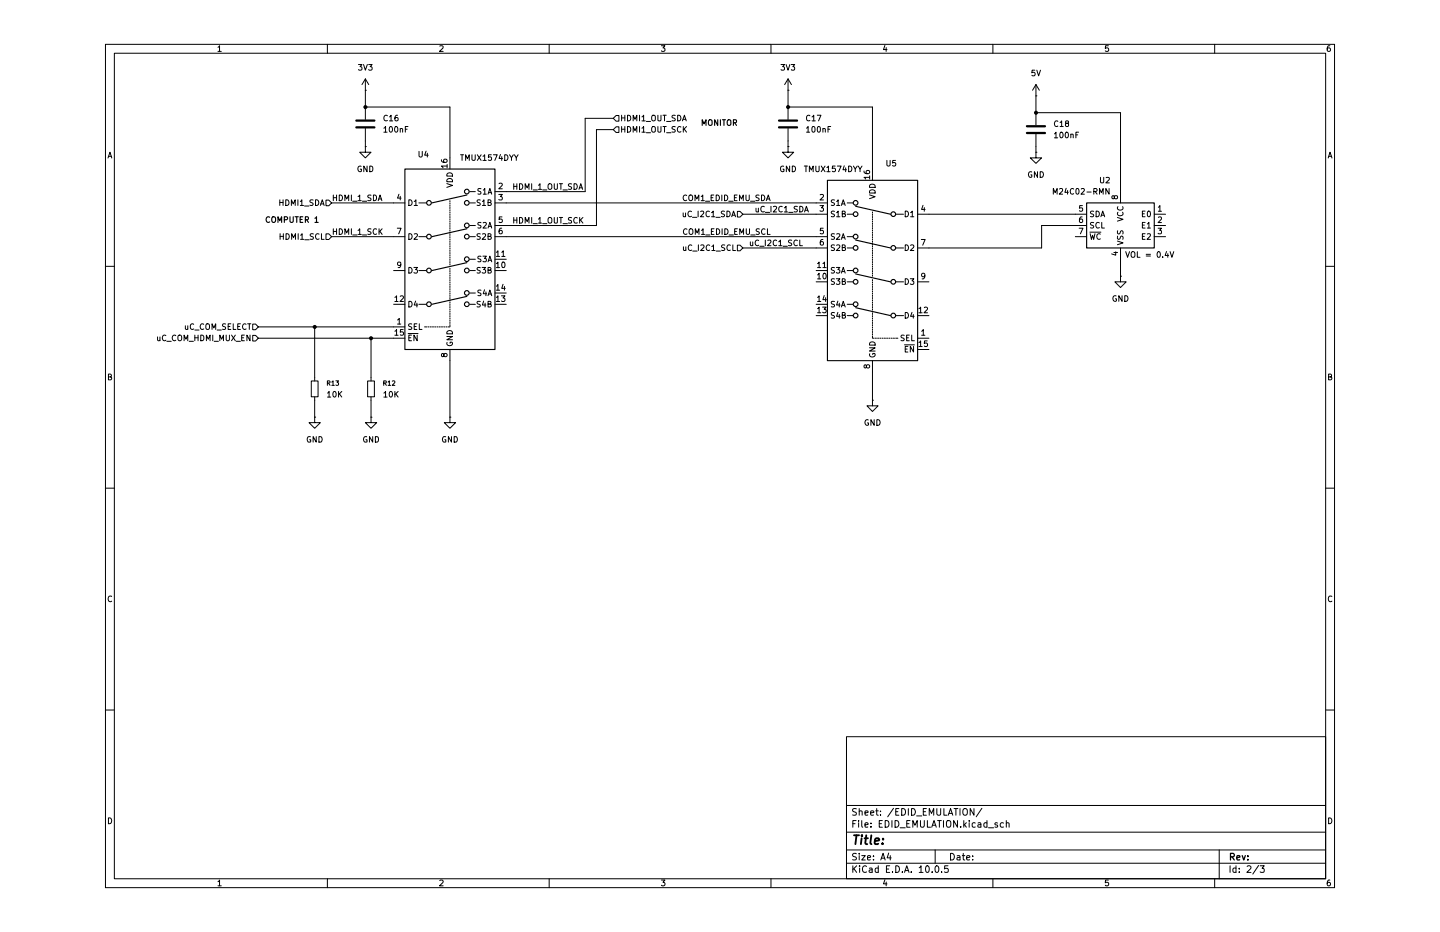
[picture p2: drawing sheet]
(kicad_sch
 (version 20260306)
 (generator "eeschema")
 (generator_version "10.0")
 (paper "A4")
 (lib_symbols
  (symbol "Analog_Switch:TMUX1574DYY" (exclude_from_sim no) (in_bom yes) (on_board yes)
   (in_pos_files yes)
   (duplicate_pin_numbers_are_jumpers no)
   (property "Reference" "U" (at -8.89 21.59 0) (show_name no) (do_not_autoplace no) (effects (font (size 1.27 1.27))))
   (property "Value" "TMUX1574DYY" (at 7.62 21.59 0) (show_name no) (do_not_autoplace no) (effects (font (size 1.27 1.27))))
   (property "Footprint" "Package_SO:Texas_DYY0016A_TSOT-23-16_2x4.2mm_P0.5mm" (at 30.48 -21.59 0) (show_name no) (do_not_autoplace no) (hide yes) (effects (font (size 1.27 1.27))))
   (property "Datasheet" "https://www.ti.com/lit/ds/symlink/tmux1574.pdf" (at 0 33.02 0) (show_name no) (do_not_autoplace no) (hide yes) (effects (font (size 1.27 1.27))))
   (property "Description" "Low Capacitance, 4-Channel, 2 to 1 Switch, Powered-off Protection with 1.8V logic, TSOT-23-16" (at 0 35.56 0) (show_name no) (do_not_autoplace no) (hide yes) (effects (font (size 1.27 1.27))))
   (symbol "TMUX1574DYY_1_1"
    (rectangle (start -10.16 20.32) (end 10.16 -20.32) (stroke (width 0.254) (type default)) (fill (type background)))
    (polyline (pts (xy -6.985 12.7) (xy -5.334 12.7)) (stroke (width 0) (type default)) (fill (type none)))
    (polyline (pts (xy -6.985 5.08) (xy -5.334 5.08)) (stroke (width 0) (type default)) (fill (type none)))
    (polyline (pts (xy -6.985 -2.54) (xy -5.334 -2.54)) (stroke (width 0) (type default)) (fill (type none)))
    (polyline (pts (xy -6.985 -10.16) (xy -5.334 -10.16)) (stroke (width 0) (type default)) (fill (type none)))
    (polyline (pts (xy -5.715 -15.24) (xy -5.207 -15.24)) (stroke (width 0) (type default)) (fill (type none)))
    (polyline (pts (xy -4.953 -15.24) (xy -4.699 -15.24)) (stroke (width 0) (type default)) (fill (type none)))
    (circle (center -4.699 12.7) (radius 0.508) (stroke (width 0.254) (type default)) (fill (type none)))
    (circle (center -4.699 5.08) (radius 0.508) (stroke (width 0.254) (type default)) (fill (type none)))
    (circle (center -4.699 -2.54) (radius 0.508) (stroke (width 0.254) (type default)) (fill (type none)))
    (circle (center -4.699 -10.16) (radius 0.508) (stroke (width 0.254) (type default)) (fill (type none)))
    (polyline (pts (xy -4.445 -15.24) (xy -4.191 -15.24)) (stroke (width 0) (type default)) (fill (type none)))
    (polyline (pts (xy -3.937 -15.24) (xy -3.683 -15.24)) (stroke (width 0) (type default)) (fill (type none)))
    (polyline (pts (xy -3.429 -15.24) (xy -3.175 -15.24)) (stroke (width 0) (type default)) (fill (type none)))
    (polyline (pts (xy -2.921 -15.24) (xy -2.667 -15.24)) (stroke (width 0) (type default)) (fill (type none)))
    (polyline (pts (xy -2.413 -15.24) (xy -2.159 -15.24)) (stroke (width 0) (type default)) (fill (type none)))
    (polyline (pts (xy -1.905 -15.24) (xy -1.651 -15.24)) (stroke (width 0) (type default)) (fill (type none)))
    (polyline (pts (xy -1.397 -15.24) (xy -1.143 -15.24)) (stroke (width 0) (type default)) (fill (type none)))
    (polyline (pts (xy -0.889 -15.24) (xy -0.635 -15.24)) (stroke (width 0) (type default)) (fill (type none)))
    (polyline (pts (xy -0.381 -15.24) (xy -0.127 -15.24)) (stroke (width 0) (type default)) (fill (type none)))
    (polyline (pts (xy 0 12.954) (xy 0 13.208)) (stroke (width 0) (type default)) (fill (type none)))
    (polyline (pts (xy 0 12.446) (xy 0 12.7)) (stroke (width 0) (type default)) (fill (type none)))
    (polyline (pts (xy 0 11.938) (xy 0 12.192)) (stroke (width 0) (type default)) (fill (type none)))
    (polyline (pts (xy 0 11.43) (xy 0 11.684)) (stroke (width 0) (type default)) (fill (type none)))
    (polyline (pts (xy 0 10.922) (xy 0 11.176)) (stroke (width 0) (type default)) (fill (type none)))
    (polyline (pts (xy 0 10.414) (xy 0 10.668)) (stroke (width 0) (type default)) (fill (type none)))
    (polyline (pts (xy 0 9.906) (xy 0 10.16)) (stroke (width 0) (type default)) (fill (type none)))
    (polyline (pts (xy 0 9.398) (xy 0 9.652)) (stroke (width 0) (type default)) (fill (type none)))
    (polyline (pts (xy 0 8.89) (xy 0 9.144)) (stroke (width 0) (type default)) (fill (type none)))
    (polyline (pts (xy 0 8.382) (xy 0 8.636)) (stroke (width 0) (type default)) (fill (type none)))
    (polyline (pts (xy 0 7.874) (xy 0 8.128)) (stroke (width 0) (type default)) (fill (type none)))
    (polyline (pts (xy 0 7.366) (xy 0 7.62)) (stroke (width 0) (type default)) (fill (type none)))
    (polyline (pts (xy 0 6.858) (xy 0 7.112)) (stroke (width 0) (type default)) (fill (type none)))
    (polyline (pts (xy 0 6.35) (xy 0 6.604)) (stroke (width 0) (type default)) (fill (type none)))
    (polyline (pts (xy 0 5.842) (xy 0 6.096)) (stroke (width 0) (type default)) (fill (type none)))
    (polyline (pts (xy 0 5.334) (xy 0 5.588)) (stroke (width 0) (type default)) (fill (type none)))
    (polyline (pts (xy 0 4.826) (xy 0 5.08)) (stroke (width 0) (type default)) (fill (type none)))
    (polyline (pts (xy 0 4.318) (xy 0 4.572)) (stroke (width 0) (type default)) (fill (type none)))
    (polyline (pts (xy 0 3.81) (xy 0 4.064)) (stroke (width 0) (type default)) (fill (type none)))
    (polyline (pts (xy 0 3.302) (xy 0 3.556)) (stroke (width 0) (type default)) (fill (type none)))
    (polyline (pts (xy 0 2.794) (xy 0 3.048)) (stroke (width 0) (type default)) (fill (type none)))
    (polyline (pts (xy 0 2.286) (xy 0 2.54)) (stroke (width 0) (type default)) (fill (type none)))
    (polyline (pts (xy 0 1.778) (xy 0 2.032)) (stroke (width 0) (type default)) (fill (type none)))
    (polyline (pts (xy 0 1.27) (xy 0 1.524)) (stroke (width 0) (type default)) (fill (type none)))
    (polyline (pts (xy 0 0.762) (xy 0 1.016)) (stroke (width 0) (type default)) (fill (type none)))
    (polyline (pts (xy 0 0.254) (xy 0 0.508)) (stroke (width 0) (type default)) (fill (type none)))
    (polyline (pts (xy 0 -0.254) (xy 0 0)) (stroke (width 0) (type default)) (fill (type none)))
    (polyline (pts (xy 0 -0.762) (xy 0 -0.508)) (stroke (width 0) (type default)) (fill (type none)))
    (polyline (pts (xy 0 -1.27) (xy 0 -1.016)) (stroke (width 0) (type default)) (fill (type none)))
    (polyline (pts (xy 0 -2.286) (xy 0 -2.032)) (stroke (width 0) (type default)) (fill (type none)))
    (polyline (pts (xy 0 -2.794) (xy 0 -2.54)) (stroke (width 0) (type default)) (fill (type none)))
    (polyline (pts (xy 0 -3.302) (xy 0 -3.048)) (stroke (width 0) (type default)) (fill (type none)))
    (polyline (pts (xy 0 -3.81) (xy 0 -3.556)) (stroke (width 0) (type default)) (fill (type none)))
    (polyline (pts (xy 0 -4.318) (xy 0 -4.064)) (stroke (width 0) (type default)) (fill (type none)))
    (polyline (pts (xy 0 -4.826) (xy 0 -4.572)) (stroke (width 0) (type default)) (fill (type none)))
    (polyline (pts (xy 0 -5.334) (xy 0 -5.08)) (stroke (width 0) (type default)) (fill (type none)))
    (polyline (pts (xy 0 -5.842) (xy 0 -5.588)) (stroke (width 0) (type default)) (fill (type none)))
    (polyline (pts (xy 0 -6.35) (xy 0 -6.096)) (stroke (width 0) (type default)) (fill (type none)))
    (polyline (pts (xy 0 -6.858) (xy 0 -6.604)) (stroke (width 0) (type default)) (fill (type none)))
    (polyline (pts (xy 0 -7.366) (xy 0 -7.112)) (stroke (width 0) (type default)) (fill (type none)))
    (polyline (pts (xy 0 -7.874) (xy 0 -7.62)) (stroke (width 0) (type default)) (fill (type none)))
    (polyline (pts (xy 0 -8.382) (xy 0 -8.128)) (stroke (width 0) (type default)) (fill (type none)))
    (polyline (pts (xy 0 -8.89) (xy 0 -8.636)) (stroke (width 0) (type default)) (fill (type none)))
    (polyline (pts (xy 0 -9.398) (xy 0 -9.144)) (stroke (width 0) (type default)) (fill (type none)))
    (polyline (pts (xy 0 -9.906) (xy 0 -9.652)) (stroke (width 0) (type default)) (fill (type none)))
    (polyline (pts (xy 0 -10.414) (xy 0 -10.16)) (stroke (width 0) (type default)) (fill (type none)))
    (polyline (pts (xy 0 -10.922) (xy 0 -10.668)) (stroke (width 0) (type default)) (fill (type none)))
    (polyline (pts (xy 0 -11.43) (xy 0 -11.176)) (stroke (width 0) (type default)) (fill (type none)))
    (polyline (pts (xy 0 -11.938) (xy 0 -11.684)) (stroke (width 0) (type default)) (fill (type none)))
    (polyline (pts (xy 0 -12.446) (xy 0 -12.192)) (stroke (width 0) (type default)) (fill (type none)))
    (polyline (pts (xy 0 -12.954) (xy 0 -12.7)) (stroke (width 0) (type default)) (fill (type none)))
    (polyline (pts (xy 0 -13.462) (xy 0 -13.208)) (stroke (width 0) (type default)) (fill (type none)))
    (polyline (pts (xy 0 -13.97) (xy 0 -13.716)) (stroke (width 0) (type default)) (fill (type none)))
    (polyline (pts (xy 0 -14.478) (xy 0 -14.224)) (stroke (width 0) (type default)) (fill (type none)))
    (polyline (pts (xy 0 -15.24) (xy 0 -14.732)) (stroke (width 0) (type default)) (fill (type none)))
    (circle (center 3.81 15.24) (radius 0.508) (stroke (width 0.254) (type default)) (fill (type none)))
    (polyline (pts (xy 3.81 14.478) (xy -4.064 12.7)) (stroke (width 0.254) (type default)) (fill (type none)))
    (circle (center 3.81 12.7) (radius 0.508) (stroke (width 0.254) (type default)) (fill (type none)))
    (circle (center 3.81 7.62) (radius 0.508) (stroke (width 0.254) (type default)) (fill (type none)))
    (polyline (pts (xy 3.81 6.858) (xy -4.064 5.08)) (stroke (width 0.254) (type default)) (fill (type none)))
    (circle (center 3.81 5.08) (radius 0.508) (stroke (width 0.254) (type default)) (fill (type none)))
    (circle (center 3.81 0) (radius 0.508) (stroke (width 0.254) (type default)) (fill (type none)))
    (polyline (pts (xy 3.81 -0.762) (xy -4.064 -2.54)) (stroke (width 0.254) (type default)) (fill (type none)))
    (circle (center 3.81 -2.54) (radius 0.508) (stroke (width 0.254) (type default)) (fill (type none)))
    (circle (center 3.81 -7.62) (radius 0.508) (stroke (width 0.254) (type default)) (fill (type none)))
    (polyline (pts (xy 3.81 -8.382) (xy -4.064 -10.16)) (stroke (width 0.254) (type default)) (fill (type none)))
    (circle (center 3.81 -10.16) (radius 0.508) (stroke (width 0.254) (type default)) (fill (type none)))
    (polyline (pts (xy 5.715 15.24) (xy 4.445 15.24)) (stroke (width 0) (type default)) (fill (type none)))
    (polyline (pts (xy 5.715 12.7) (xy 4.445 12.7)) (stroke (width 0) (type default)) (fill (type none)))
    (polyline (pts (xy 5.715 7.62) (xy 4.445 7.62)) (stroke (width 0) (type default)) (fill (type none)))
    (polyline (pts (xy 5.715 5.08) (xy 4.445 5.08)) (stroke (width 0) (type default)) (fill (type none)))
    (polyline (pts (xy 5.715 0) (xy 4.445 0)) (stroke (width 0) (type default)) (fill (type none)))
    (polyline (pts (xy 5.715 -2.54) (xy 4.445 -2.54)) (stroke (width 0) (type default)) (fill (type none)))
    (polyline (pts (xy 5.715 -7.62) (xy 4.445 -7.62)) (stroke (width 0) (type default)) (fill (type none)))
    (polyline (pts (xy 5.715 -10.16) (xy 4.445 -10.16)) (stroke (width 0) (type default)) (fill (type none)))
    (pin input line (at -12.7 -15.24 0) (length 2.54) (name "SEL" (effects (font (size 1.27 1.27)))) (number "1" (effects (font (size 1.27 1.27)))))
    (pin passive line (at 12.7 15.24 180) (length 2.54) (name "S1A" (effects (font (size 1.27 1.27)))) (number "2" (effects (font (size 1.27 1.27)))))
    (pin passive line (at 12.7 12.7 180) (length 2.54) (name "S1B" (effects (font (size 1.27 1.27)))) (number "3" (effects (font (size 1.27 1.27)))))
    (pin passive line (at -12.7 12.7 0) (length 2.54) (name "D1" (effects (font (size 1.27 1.27)))) (number "4" (effects (font (size 1.27 1.27)))))
    (pin passive line (at 12.7 7.62 180) (length 2.54) (name "S2A" (effects (font (size 1.27 1.27)))) (number "5" (effects (font (size 1.27 1.27)))))
    (pin passive line (at 12.7 5.08 180) (length 2.54) (name "S2B" (effects (font (size 1.27 1.27)))) (number "6" (effects (font (size 1.27 1.27)))))
    (pin passive line (at -12.7 5.08 0) (length 2.54) (name "D2" (effects (font (size 1.27 1.27)))) (number "7" (effects (font (size 1.27 1.27)))))
    (pin power_in line (at 0 -22.86 90) (length 2.54) (name "GND" (effects (font (size 1.27 1.27)))) (number "8" (effects (font (size 1.27 1.27)))))
    (pin passive line (at -12.7 -2.54 0) (length 2.54) (name "D3" (effects (font (size 1.27 1.27)))) (number "9" (effects (font (size 1.27 1.27)))))
    (pin passive line (at 12.7 -2.54 180) (length 2.54) (name "S3B" (effects (font (size 1.27 1.27)))) (number "10" (effects (font (size 1.27 1.27)))))
    (pin passive line (at 12.7 0 180) (length 2.54) (name "S3A" (effects (font (size 1.27 1.27)))) (number "11" (effects (font (size 1.27 1.27)))))
    (pin passive line (at -12.7 -10.16 0) (length 2.54) (name "D4" (effects (font (size 1.27 1.27)))) (number "12" (effects (font (size 1.27 1.27)))))
    (pin passive line (at 12.7 -10.16 180) (length 2.54) (name "S4B" (effects (font (size 1.27 1.27)))) (number "13" (effects (font (size 1.27 1.27)))))
    (pin passive line (at 12.7 -7.62 180) (length 2.54) (name "S4A" (effects (font (size 1.27 1.27)))) (number "14" (effects (font (size 1.27 1.27)))))
    (pin input line (at -12.7 -17.78 0) (length 2.54) (name "~{EN}" (effects (font (size 1.27 1.27)))) (number "15" (effects (font (size 1.27 1.27)))))
    (pin power_in line (at 0 22.86 270) (length 2.54) (name "VDD" (effects (font (size 1.27 1.27)))) (number "16" (effects (font (size 1.27 1.27))))))
   (embedded_fonts no))
  (symbol "Device:C"
   (pin_numbers (hide yes))
   (pin_names
    (offset 0.254)) (exclude_from_sim no) (in_bom yes) (on_board yes)
   (in_pos_files yes)
   (duplicate_pin_numbers_are_jumpers no)
   (property "Reference" "C" (at 0.635 2.54 0) (show_name no) (do_not_autoplace no) (effects (font (size 1.27 1.27)) (justify left)))
   (property "Value" "C" (at 0.635 -2.54 0) (show_name no) (do_not_autoplace no) (effects (font (size 1.27 1.27)) (justify left)))
   (property "Footprint" "" (at 0.9652 -3.81 0) (show_name no) (do_not_autoplace no) (hide yes) (effects (font (size 1.27 1.27))))
   (property "Datasheet" "" (at 0 0 0) (show_name no) (do_not_autoplace no) (hide yes) (effects (font (size 1.27 1.27))))
   (property "Description" "Unpolarized capacitor" (at 0 0 0) (show_name no) (do_not_autoplace no) (hide yes) (effects (font (size 1.27 1.27))))
   (symbol "C_0_1"
    (polyline (pts (xy -2.032 0.762) (xy 2.032 0.762)) (stroke (width 0.508) (type default)) (fill (type none)))
    (polyline (pts (xy -2.032 -0.762) (xy 2.032 -0.762)) (stroke (width 0.508) (type default)) (fill (type none))))
   (symbol "C_1_1"
    (pin passive line (at 0 3.81 270) (length 2.794) (name "" (effects (font (size 1.27 1.27)))) (number "1" (effects (font (size 1.27 1.27)))))
    (pin passive line (at 0 -3.81 90) (length 2.794) (name "" (effects (font (size 1.27 1.27)))) (number "2" (effects (font (size 1.27 1.27))))))
   (embedded_fonts no))
  (symbol "Device:R_Small"
   (pin_numbers (hide yes))
   (pin_names
    (offset 0.254) (hide yes)) (exclude_from_sim no) (in_bom yes) (on_board yes)
   (in_pos_files yes)
   (duplicate_pin_numbers_are_jumpers no)
   (property "Reference" "R" (at 0 0 90) (show_name no) (do_not_autoplace no) (effects (font (size 1.016 1.016))))
   (property "Value" "R_Small" (at 1.778 0 90) (show_name no) (do_not_autoplace no) (effects (font (size 1.27 1.27))))
   (property "Footprint" "" (at 0 0 0) (show_name no) (do_not_autoplace no) (hide yes) (effects (font (size 1.27 1.27))))
   (property "Datasheet" "" (at 0 0 0) (show_name no) (do_not_autoplace no) (hide yes) (effects (font (size 1.27 1.27))))
   (property "Description" "Resistor, small symbol" (at 0 0 0) (show_name no) (do_not_autoplace no) (hide yes) (effects (font (size 1.27 1.27))))
   (symbol "R_Small_0_1"
    (rectangle (start -0.762 1.778) (end 0.762 -1.778) (stroke (width 0.2032) (type default)) (fill (type none))))
   (symbol "R_Small_1_1"
    (pin passive line (at 0 2.54 270) (length 0.762) (name "" (effects (font (size 1.27 1.27)))) (number "1" (effects (font (size 1.27 1.27)))))
    (pin passive line (at 0 -2.54 90) (length 0.762) (name "" (effects (font (size 1.27 1.27)))) (number "2" (effects (font (size 1.27 1.27))))))
   (embedded_fonts no))
  (symbol "Memory_EEPROM:M24C02-RMN" (exclude_from_sim no) (in_bom yes) (on_board yes)
   (in_pos_files yes)
   (duplicate_pin_numbers_are_jumpers no)
   (property "Reference" "U" (at -6.35 6.35 0) (show_name no) (do_not_autoplace no) (effects (font (size 1.27 1.27))))
   (property "Value" "M24C02-RMN" (at 7.62 6.35 0) (show_name no) (do_not_autoplace no) (effects (font (size 1.27 1.27))))
   (property "Footprint" "Package_SO:SOIC-8_3.9x4.9mm_P1.27mm" (at 0 8.89 0) (show_name no) (do_not_autoplace no) (hide yes) (effects (font (size 1.27 1.27))))
   (property "Datasheet" "http://www.st.com/content/ccc/resource/technical/document/datasheet/b0/d8/50/40/5a/85/49/6f/DM00071904.pdf/files/DM00071904.pdf/jcr:content/translations/en.DM00071904.pdf" (at 1.27 -12.7 0) (show_name no) (do_not_autoplace no) (hide yes) (effects (font (size 1.27 1.27))))
   (property "Description" "2Kb (256x8) I2C Serial EEPROM, 1.8-5.5V, SOIC-8" (at 0 0 0) (show_name no) (do_not_autoplace no) (hide yes) (effects (font (size 1.27 1.27))))
   (symbol "M24C02-RMN_0_1"
    (rectangle (start -7.62 5.08) (end 7.62 -5.08) (stroke (width 0.254) (type default)) (fill (type background))))
   (symbol "M24C02-RMN_1_1"
    (pin input line (at -10.16 2.54 0) (length 2.54) (name "E0" (effects (font (size 1.27 1.27)))) (number "1" (effects (font (size 1.27 1.27)))))
    (pin input line (at -10.16 0 0) (length 2.54) (name "E1" (effects (font (size 1.27 1.27)))) (number "2" (effects (font (size 1.27 1.27)))))
    (pin input line (at -10.16 -2.54 0) (length 2.54) (name "E2" (effects (font (size 1.27 1.27)))) (number "3" (effects (font (size 1.27 1.27)))))
    (pin power_in line (at 0 -7.62 90) (length 2.54) (name "VSS" (effects (font (size 1.27 1.27)))) (number "4" (effects (font (size 1.27 1.27)))))
    (pin bidirectional line (at 10.16 2.54 180) (length 2.54) (name "SDA" (effects (font (size 1.27 1.27)))) (number "5" (effects (font (size 1.27 1.27)))))
    (pin input line (at 10.16 0 180) (length 2.54) (name "SCL" (effects (font (size 1.27 1.27)))) (number "6" (effects (font (size 1.27 1.27)))))
    (pin input line (at 10.16 -2.54 180) (length 2.54) (name "~{WC}" (effects (font (size 1.27 1.27)))) (number "7" (effects (font (size 1.27 1.27)))))
    (pin power_in line (at 0 7.62 270) (length 2.54) (name "VCC" (effects (font (size 1.27 1.27)))) (number "8" (effects (font (size 1.27 1.27))))))
   (embedded_fonts no))
  (symbol "power:+3V3"
   (power global)
   (pin_numbers (hide yes))
   (pin_names
    (offset 0) (hide yes)) (exclude_from_sim no) (in_bom yes) (on_board yes)
   (in_pos_files yes)
   (duplicate_pin_numbers_are_jumpers no)
   (property "Reference" "#PWR" (at 0 -3.81 0) (show_name no) (do_not_autoplace no) (hide yes) (effects (font (size 1.27 1.27))))
   (property "Value" "+3V3" (at 0 3.556 0) (show_name no) (do_not_autoplace no) (effects (font (size 1.27 1.27))))
   (property "Footprint" "" (at 0 0 0) (show_name no) (do_not_autoplace no) (hide yes) (effects (font (size 1.27 1.27))))
   (property "Datasheet" "" (at 0 0 0) (show_name no) (do_not_autoplace no) (hide yes) (effects (font (size 1.27 1.27))))
   (property "Description" "Power symbol creates a global label with name \"+3V3\"" (at 0 0 0) (show_name no) (do_not_autoplace no) (hide yes) (effects (font (size 1.27 1.27))))
   (symbol "+3V3_0_1"
    (polyline (pts (xy -0.762 1.27) (xy 0 2.54)) (stroke (width 0) (type default)) (fill (type none)))
    (polyline (pts (xy 0 2.54) (xy 0.762 1.27)) (stroke (width 0) (type default)) (fill (type none)))
    (polyline (pts (xy 0 0) (xy 0 2.54)) (stroke (width 0) (type default)) (fill (type none))))
   (symbol "+3V3_1_1"
    (pin power_in line (at 0 0 90) (length 0) (name "" (effects (font (size 1.27 1.27)))) (number "1" (effects (font (size 1.27 1.27))))))
   (embedded_fonts no))
  (symbol "power:GND"
   (power global)
   (pin_numbers (hide yes))
   (pin_names
    (offset 0) (hide yes)) (exclude_from_sim no) (in_bom yes) (on_board yes)
   (in_pos_files yes)
   (duplicate_pin_numbers_are_jumpers no)
   (property "Reference" "#PWR" (at 0 -6.35 0) (show_name no) (do_not_autoplace no) (hide yes) (effects (font (size 1.27 1.27))))
   (property "Value" "GND" (at 0 -3.81 0) (show_name no) (do_not_autoplace no) (effects (font (size 1.27 1.27))))
   (property "Footprint" "" (at 0 0 0) (show_name no) (do_not_autoplace no) (hide yes) (effects (font (size 1.27 1.27))))
   (property "Datasheet" "" (at 0 0 0) (show_name no) (do_not_autoplace no) (hide yes) (effects (font (size 1.27 1.27))))
   (property "Description" "Power symbol creates a global label with name \"GND\" , ground" (at 0 0 0) (show_name no) (do_not_autoplace no) (hide yes) (effects (font (size 1.27 1.27))))
   (symbol "GND_0_1"
    (polyline (pts (xy 0 0) (xy 0 -1.27) (xy 1.27 -1.27) (xy 0 -2.54) (xy -1.27 -1.27) (xy 0 -1.27)) (stroke (width 0) (type default)) (fill (type none))))
   (symbol "GND_1_1"
    (pin power_in line (at 0 0 270) (length 0) (name "" (effects (font (size 1.27 1.27)))) (number "1" (effects (font (size 1.27 1.27))))))
   (embedded_fonts no)))
 (text "COMPUTER 1\n"
  (exclude_from_sim no)
  (at 52.07 49.784 0)
  (effects (font (size 1.27 1.27) (thickness 0.254)
    (bold yes))))
 (text "VOL = 0.4V"
  (exclude_from_sim no)
  (at 245.364 57.658 0)
  (effects (font (size 1.27 1.27))))
 (text "MONITOR\n"
  (exclude_from_sim no)
  (at 148.336 27.94 0)
  (effects (font (size 1.27 1.27) (thickness 0.254)
    (bold yes))))
 (junction
  (at 68.58 24.13)
  (diameter 0)
  (color 0 0 0 0))
 (junction
  (at 57.15 73.66)
  (diameter 0)
  (color 0 0 0 0))
 (junction
  (at 69.85 76.2)
  (diameter 0)
  (color 0 0 0 0))
 (junction
  (at 219.71 25.4)
  (diameter 0)
  (color 0 0 0 0))
 (junction
  (at 163.83 24.13)
  (diameter 0)
  (color 0 0 0 0))
 (wire
  (pts (xy 68.58 31.75) (xy 68.58 33.02))
  (stroke (width 0) (type default)))
 (wire
  (pts (xy 69.85 90.17) (xy 69.85 93.98))
  (stroke (width 0) (type default)))
 (wire
  (pts (xy 100.33 45.72) (xy 170.18 45.72))
  (stroke (width 0) (type default)))
 (wire
  (pts (xy 118.11 26.67) (xy 124.46 26.67))
  (stroke (width 0) (type default)))
 (wire
  (pts (xy 153.67 48.26) (xy 170.18 48.26))
  (stroke (width 0) (type default)))
 (wire
  (pts (xy 153.67 55.88) (xy 170.18 55.88))
  (stroke (width 0) (type default)))
 (wire
  (pts (xy 69.85 76.2) (xy 74.93 76.2))
  (stroke (width 0) (type default)))
 (wire
  (pts (xy 182.88 83.82) (xy 182.88 90.17))
  (stroke (width 0) (type default)))
 (wire
  (pts (xy 163.83 31.75) (xy 163.83 33.02))
  (stroke (width 0) (type default)))
 (wire
  (pts (xy 87.63 81.28) (xy 87.63 93.98))
  (stroke (width 0) (type default)))
 (wire
  (pts (xy 44.45 76.2) (xy 69.85 76.2))
  (stroke (width 0) (type default)))
 (wire
  (pts (xy 120.65 29.21) (xy 124.46 29.21))
  (stroke (width 0) (type default)))
 (wire
  (pts (xy 182.88 24.13) (xy 182.88 38.1))
  (stroke (width 0) (type default)))
 (wire
  (pts (xy 163.83 20.32) (xy 163.83 24.13))
  (stroke (width 0) (type default)))
 (wire
  (pts (xy 219.71 33.02) (xy 219.71 34.29))
  (stroke (width 0) (type default)))
 (wire
  (pts (xy 228.6 50.8) (xy 220.98 50.8))
  (stroke (width 0) (type default)))
 (wire
  (pts (xy 120.65 50.8) (xy 100.33 50.8))
  (stroke (width 0) (type default)))
 (wire
  (pts (xy 195.58 48.26) (xy 228.6 48.26))
  (stroke (width 0) (type default)))
 (wire
  (pts (xy 57.15 73.66) (xy 57.15 85.09))
  (stroke (width 0) (type default)))
 (wire
  (pts (xy 100.33 53.34) (xy 170.18 53.34))
  (stroke (width 0) (type default)))
 (wire
  (pts (xy 163.83 24.13) (xy 182.88 24.13))
  (stroke (width 0) (type default)))
 (wire
  (pts (xy 120.65 29.21) (xy 120.65 50.8))
  (stroke (width 0) (type default)))
 (wire
  (pts (xy 238.76 58.42) (xy 238.76 62.23))
  (stroke (width 0) (type default)))
 (wire
  (pts (xy 118.11 43.18) (xy 100.33 43.18))
  (stroke (width 0) (type default)))
 (wire
  (pts (xy 219.71 21.59) (xy 219.71 25.4))
  (stroke (width 0) (type default)))
 (wire
  (pts (xy 57.15 90.17) (xy 57.15 93.98))
  (stroke (width 0) (type default)))
 (wire
  (pts (xy 60.96 45.72) (xy 74.93 45.72))
  (stroke (width 0) (type default)))
 (wire
  (pts (xy 238.76 25.4) (xy 238.76 43.18))
  (stroke (width 0) (type default)))
 (wire
  (pts (xy 220.98 55.88) (xy 195.58 55.88))
  (stroke (width 0) (type default)))
 (wire
  (pts (xy 87.63 24.13) (xy 87.63 35.56))
  (stroke (width 0) (type default)))
 (wire
  (pts (xy 57.15 73.66) (xy 74.93 73.66))
  (stroke (width 0) (type default)))
 (wire
  (pts (xy 60.96 53.34) (xy 74.93 53.34))
  (stroke (width 0) (type default)))
 (wire
  (pts (xy 219.71 25.4) (xy 238.76 25.4))
  (stroke (width 0) (type default)))
 (wire
  (pts (xy 68.58 20.32) (xy 68.58 24.13))
  (stroke (width 0) (type default)))
 (wire
  (pts (xy 68.58 24.13) (xy 87.63 24.13))
  (stroke (width 0) (type default)))
 (wire
  (pts (xy 118.11 26.67) (xy 118.11 43.18))
  (stroke (width 0) (type default)))
 (wire
  (pts (xy 44.45 73.66) (xy 57.15 73.66))
  (stroke (width 0) (type default)))
 (wire
  (pts (xy 69.85 76.2) (xy 69.85 85.09))
  (stroke (width 0) (type default)))
 (wire
  (pts (xy 220.98 50.8) (xy 220.98 55.88))
  (stroke (width 0) (type default)))
 (image
  (at 86.36 -17.78)
  (data))
 (label "uC_I2C1_SDA"
  (at 156.21 48.26 0)
  (effects (font (size 1.27 1.27)) (justify left bottom)))
 (label "COM1_EDID_EMU_SDA"
  (at 160.02 45.72 180)
  (effects (font (size 1.27 1.27)) (justify right bottom)))
 (label "HDMI_1_SCK"
  (at 60.96 53.34 0)
  (effects (font (size 1.27 1.27)) (justify left bottom)))
 (label "uC_I2C1_SCL"
  (at 154.94 55.88 0)
  (effects (font (size 1.27 1.27)) (justify left bottom)))
 (label "COM1_EDID_EMU_SCL"
  (at 160.02 53.34 180)
  (effects (font (size 1.27 1.27)) (justify right bottom)))
 (label "HDMI_1_OUT_SCK"
  (at 101.6 50.8 0)
  (effects (font (size 1.27 1.27)) (justify left bottom)))
 (label "HDMI_1_SDA"
  (at 60.96 45.72 0)
  (effects (font (size 1.27 1.27)) (justify left bottom)))
 (label "HDMI_1_OUT_SDA"
  (at 101.6 43.18 0)
  (effects (font (size 1.27 1.27)) (justify left bottom)))
 (hierarchical_label "uC_I2C1_SDA"
  (shape input)
  (at 153.67 48.26 180)
  (effects (font (size 1.27 1.27)) (justify right)))
 (hierarchical_label "HDMI1_SCL"
  (shape input)
  (at 60.96 53.34 180)
  (effects (font (size 1.27 1.27)) (justify right)))
 (hierarchical_label "uC_I2C1_SCL"
  (shape input)
  (at 153.67 55.88 180)
  (effects (font (size 1.27 1.27)) (justify right)))
 (hierarchical_label "uC_COM_HDMI_MUX_EN"
  (shape input)
  (at 44.45 76.2 180)
  (effects (font (size 1.27 1.27)) (justify right)))
 (hierarchical_label "uC_COM_SELECT"
  (shape input)
  (at 44.45 73.66 180)
  (effects (font (size 1.27 1.27)) (justify right)))
 (hierarchical_label "HDMI1_OUT_SCK"
  (shape input)
  (at 124.46 29.21 0)
  (effects (font (size 1.27 1.27)) (justify left)))
 (hierarchical_label "HDMI1_OUT_SDA"
  (shape input)
  (at 124.46 26.67 0)
  (effects (font (size 1.27 1.27)) (justify left)))
 (hierarchical_label "HDMI1_SDA"
  (shape input)
  (at 60.96 45.72 180)
  (effects (font (size 1.27 1.27)) (justify right)))
 (symbol
  (lib_id "power:GND")
  (at 69.85 93.98 0)
  (unit 1)
  (body_style 1)
  (exclude_from_sim no)
  (in_bom yes)
  (on_board yes)
  (in_pos_files yes)
  (dnp no)
  (fields_autoplaced yes)
  (property "Reference" "#PWR028" (at 69.85 100.33 0) (hide yes) (show_name no) (do_not_autoplace no) (effects (font (size 1.27 1.27))))
  (property "Value" "GND" (at 69.85 99.06 0) (show_name no) (do_not_autoplace no) (effects (font (size 1.27 1.27))))
  (property "Footprint" "" (at 69.85 93.98 0) (hide yes) (show_name no) (do_not_autoplace no) (effects (font (size 1.27 1.27))))
  (property "Datasheet" "" (at 69.85 93.98 0) (hide yes) (show_name no) (do_not_autoplace no) (effects (font (size 1.27 1.27))))
  (property "Description" "Power symbol creates a global label with name \"GND\" , ground" (at 69.85 93.98 0) (hide yes) (show_name no) (do_not_autoplace no) (effects (font (size 1.27 1.27))))
  (pin "1"))
 (symbol
  (lib_id "Device:C")
  (at 219.71 29.21 0)
  (unit 1)
  (body_style 1)
  (exclude_from_sim no)
  (in_bom yes)
  (on_board yes)
  (in_pos_files yes)
  (dnp no)
  (fields_autoplaced yes)
  (property "Reference" "C18" (at 223.52 27.9399 0) (show_name no) (do_not_autoplace no) (effects (font (size 1.27 1.27)) (justify left)))
  (property "Value" "100nF" (at 223.52 30.4799 0) (show_name no) (do_not_autoplace no) (effects (font (size 1.27 1.27)) (justify left)))
  (property "Footprint" "Capacitor_SMD:C_0402_1005Metric" (at 220.6752 33.02 0) (hide yes) (show_name no) (do_not_autoplace no) (effects (font (size 1.27 1.27))))
  (property "Datasheet" "" (at 219.71 29.21 0) (hide yes) (show_name no) (do_not_autoplace no) (effects (font (size 1.27 1.27))))
  (property "Description" "Unpolarized capacitor" (at 219.71 29.21 0) (hide yes) (show_name no) (do_not_autoplace no) (effects (font (size 1.27 1.27))))
  (pin "1")
  (pin "2"))
 (symbol
  (lib_id "Device:R_Small")
  (at 69.85 87.63 0)
  (mirror y)
  (unit 1)
  (body_style 1)
  (exclude_from_sim no)
  (in_bom yes)
  (on_board yes)
  (in_pos_files yes)
  (dnp no)
  (fields_autoplaced yes)
  (property "Reference" "R12" (at 72.39 86.3599 0) (show_name no) (do_not_autoplace no) (effects (font (size 1.016 1.016)) (justify right)))
  (property "Value" "10K" (at 72.39 88.8999 0) (show_name no) (do_not_autoplace no) (effects (font (size 1.27 1.27)) (justify right)))
  (property "Footprint" "" (at 69.85 87.63 0) (hide yes) (show_name no) (do_not_autoplace no) (effects (font (size 1.27 1.27))))
  (property "Datasheet" "" (at 69.85 87.63 0) (hide yes) (show_name no) (do_not_autoplace no) (effects (font (size 1.27 1.27))))
  (property "Description" "Resistor, small symbol" (at 69.85 87.63 0) (hide yes) (show_name no) (do_not_autoplace no) (effects (font (size 1.27 1.27))))
  (pin "2")
  (pin "1"))
 (symbol
  (lib_id "Memory_EEPROM:M24C02-RMN")
  (at 238.76 50.8 0)
  (mirror y)
  (unit 1)
  (body_style 1)
  (exclude_from_sim no)
  (in_bom yes)
  (on_board yes)
  (in_pos_files yes)
  (dnp no)
  (property "Reference" "U2" (at 236.6167 40.64 0) (show_name no) (do_not_autoplace no) (effects (font (size 1.27 1.27)) (justify left)))
  (property "Value" "M24C02-RMN" (at 236.6167 43.18 0) (show_name no) (do_not_autoplace no) (effects (font (size 1.27 1.27)) (justify left)))
  (property "Footprint" "Package_SO:SOIC-8_3.9x4.9mm_P1.27mm" (at 238.76 41.91 0) (hide yes) (show_name no) (do_not_autoplace no) (effects (font (size 1.27 1.27))))
  (property "Datasheet" "http://www.st.com/content/ccc/resource/technical/document/datasheet/b0/d8/50/40/5a/85/49/6f/DM00071904.pdf/files/DM00071904.pdf/jcr:content/translations/en.DM00071904.pdf" (at 237.49 63.5 0) (hide yes) (show_name no) (do_not_autoplace no) (effects (font (size 1.27 1.27))))
  (property "Description" "2Kb (256x8) I2C Serial EEPROM, 1.8-5.5V, SOIC-8" (at 238.76 50.8 0) (hide yes) (show_name no) (do_not_autoplace no) (effects (font (size 1.27 1.27))))
  (pin "8")
  (pin "1")
  (pin "5")
  (pin "3")
  (pin "4")
  (pin "6")
  (pin "2")
  (pin "7"))
 (symbol
  (lib_id "Device:R_Small")
  (at 57.15 87.63 0)
  (mirror y)
  (unit 1)
  (body_style 1)
  (exclude_from_sim no)
  (in_bom yes)
  (on_board yes)
  (in_pos_files yes)
  (dnp no)
  (fields_autoplaced yes)
  (property "Reference" "R13" (at 59.69 86.3599 0) (show_name no) (do_not_autoplace no) (effects (font (size 1.016 1.016)) (justify right)))
  (property "Value" "10K" (at 59.69 88.8999 0) (show_name no) (do_not_autoplace no) (effects (font (size 1.27 1.27)) (justify right)))
  (property "Footprint" "" (at 57.15 87.63 0) (hide yes) (show_name no) (do_not_autoplace no) (effects (font (size 1.27 1.27))))
  (property "Datasheet" "" (at 57.15 87.63 0) (hide yes) (show_name no) (do_not_autoplace no) (effects (font (size 1.27 1.27))))
  (property "Description" "Resistor, small symbol" (at 57.15 87.63 0) (hide yes) (show_name no) (do_not_autoplace no) (effects (font (size 1.27 1.27))))
  (pin "2")
  (pin "1"))
 (symbol
  (lib_id "power:GND")
  (at 57.15 93.98 0)
  (unit 1)
  (body_style 1)
  (exclude_from_sim no)
  (in_bom yes)
  (on_board yes)
  (in_pos_files yes)
  (dnp no)
  (fields_autoplaced yes)
  (property "Reference" "#PWR029" (at 57.15 100.33 0) (hide yes) (show_name no) (do_not_autoplace no) (effects (font (size 1.27 1.27))))
  (property "Value" "GND" (at 57.15 99.06 0) (show_name no) (do_not_autoplace no) (effects (font (size 1.27 1.27))))
  (property "Footprint" "" (at 57.15 93.98 0) (hide yes) (show_name no) (do_not_autoplace no) (effects (font (size 1.27 1.27))))
  (property "Datasheet" "" (at 57.15 93.98 0) (hide yes) (show_name no) (do_not_autoplace no) (effects (font (size 1.27 1.27))))
  (property "Description" "Power symbol creates a global label with name \"GND\" , ground" (at 57.15 93.98 0) (hide yes) (show_name no) (do_not_autoplace no) (effects (font (size 1.27 1.27))))
  (pin "1"))
 (symbol
  (lib_id "power:+3V3")
  (at 68.58 20.32 0)
  (unit 1)
  (body_style 1)
  (exclude_from_sim no)
  (in_bom yes)
  (on_board yes)
  (in_pos_files yes)
  (dnp no)
  (fields_autoplaced yes)
  (property "Reference" "#PWR032" (at 68.58 24.13 0) (hide yes) (show_name no) (do_not_autoplace no) (effects (font (size 1.27 1.27))))
  (property "Value" "3V3" (at 68.58 15.24 0) (show_name no) (do_not_autoplace no) (effects (font (size 1.27 1.27))))
  (property "Footprint" "" (at 68.58 20.32 0) (hide yes) (show_name no) (do_not_autoplace no) (effects (font (size 1.27 1.27))))
  (property "Datasheet" "" (at 68.58 20.32 0) (hide yes) (show_name no) (do_not_autoplace no) (effects (font (size 1.27 1.27))))
  (property "Description" "Power symbol creates a global label with name \"+3V3\"" (at 68.58 20.32 0) (hide yes) (show_name no) (do_not_autoplace no) (effects (font (size 1.27 1.27))))
  (pin "1"))
 (symbol
  (lib_id "power:GND")
  (at 163.83 33.02 0)
  (unit 1)
  (body_style 1)
  (exclude_from_sim no)
  (in_bom yes)
  (on_board yes)
  (in_pos_files yes)
  (dnp no)
  (fields_autoplaced yes)
  (property "Reference" "#PWR035" (at 163.83 39.37 0) (hide yes) (show_name no) (do_not_autoplace no) (effects (font (size 1.27 1.27))))
  (property "Value" "GND" (at 163.83 38.1 0) (show_name no) (do_not_autoplace no) (effects (font (size 1.27 1.27))))
  (property "Footprint" "" (at 163.83 33.02 0) (hide yes) (show_name no) (do_not_autoplace no) (effects (font (size 1.27 1.27))))
  (property "Datasheet" "" (at 163.83 33.02 0) (hide yes) (show_name no) (do_not_autoplace no) (effects (font (size 1.27 1.27))))
  (property "Description" "Power symbol creates a global label with name \"GND\" , ground" (at 163.83 33.02 0) (hide yes) (show_name no) (do_not_autoplace no) (effects (font (size 1.27 1.27))))
  (pin "1"))
 (symbol
  (lib_id "Analog_Switch:TMUX1574DYY")
  (at 87.63 58.42 0)
  (unit 1)
  (body_style 1)
  (exclude_from_sim no)
  (in_bom yes)
  (on_board yes)
  (in_pos_files yes)
  (dnp no)
  (property "Reference" "U4" (at 80.264 34.798 0) (show_name no) (do_not_autoplace no) (effects (font (size 1.27 1.27)) (justify left)))
  (property "Value" "TMUX1574DYY" (at 89.7733 35.56 0) (show_name no) (do_not_autoplace no) (effects (font (size 1.27 1.27)) (justify left)))
  (property "Footprint" "Package_SO:Texas_DYY0016A_TSOT-23-16_2x4.2mm_P0.5mm" (at 118.11 80.01 0) (hide yes) (show_name no) (do_not_autoplace no) (effects (font (size 1.27 1.27))))
  (property "Datasheet" "https://www.ti.com/lit/ds/symlink/tmux1574.pdf" (at 87.63 25.4 0) (hide yes) (show_name no) (do_not_autoplace no) (effects (font (size 1.27 1.27))))
  (property "Description" "Low Capacitance, 4-Channel, 2 to 1 Switch, Powered-off Protection with 1.8V logic, TSOT-23-16" (at 87.63 22.86 0) (hide yes) (show_name no) (do_not_autoplace no) (effects (font (size 1.27 1.27))))
  (pin "11")
  (pin "9")
  (pin "7")
  (pin "16")
  (pin "14")
  (pin "2")
  (pin "6")
  (pin "4")
  (pin "10")
  (pin "1")
  (pin "3")
  (pin "8")
  (pin "5")
  (pin "12")
  (pin "13")
  (pin "15"))
 (symbol
  (lib_id "power:GND")
  (at 68.58 33.02 0)
  (unit 1)
  (body_style 1)
  (exclude_from_sim no)
  (in_bom yes)
  (on_board yes)
  (in_pos_files yes)
  (dnp no)
  (fields_autoplaced yes)
  (property "Reference" "#PWR033" (at 68.58 39.37 0) (hide yes) (show_name no) (do_not_autoplace no) (effects (font (size 1.27 1.27))))
  (property "Value" "GND" (at 68.58 38.1 0) (show_name no) (do_not_autoplace no) (effects (font (size 1.27 1.27))))
  (property "Footprint" "" (at 68.58 33.02 0) (hide yes) (show_name no) (do_not_autoplace no) (effects (font (size 1.27 1.27))))
  (property "Datasheet" "" (at 68.58 33.02 0) (hide yes) (show_name no) (do_not_autoplace no) (effects (font (size 1.27 1.27))))
  (property "Description" "Power symbol creates a global label with name \"GND\" , ground" (at 68.58 33.02 0) (hide yes) (show_name no) (do_not_autoplace no) (effects (font (size 1.27 1.27))))
  (pin "1"))
 (symbol
  (lib_id "power:GND")
  (at 182.88 90.17 0)
  (unit 1)
  (body_style 1)
  (exclude_from_sim no)
  (in_bom yes)
  (on_board yes)
  (in_pos_files yes)
  (dnp no)
  (fields_autoplaced yes)
  (property "Reference" "#PWR09" (at 182.88 96.52 0) (hide yes) (show_name no) (do_not_autoplace no) (effects (font (size 1.27 1.27))))
  (property "Value" "GND" (at 182.88 95.25 0) (show_name no) (do_not_autoplace no) (effects (font (size 1.27 1.27))))
  (property "Footprint" "" (at 182.88 90.17 0) (hide yes) (show_name no) (do_not_autoplace no) (effects (font (size 1.27 1.27))))
  (property "Datasheet" "" (at 182.88 90.17 0) (hide yes) (show_name no) (do_not_autoplace no) (effects (font (size 1.27 1.27))))
  (property "Description" "Power symbol creates a global label with name \"GND\" , ground" (at 182.88 90.17 0) (hide yes) (show_name no) (do_not_autoplace no) (effects (font (size 1.27 1.27))))
  (pin "1"))
 (symbol
  (lib_id "power:GND")
  (at 219.71 34.29 0)
  (unit 1)
  (body_style 1)
  (exclude_from_sim no)
  (in_bom yes)
  (on_board yes)
  (in_pos_files yes)
  (dnp no)
  (fields_autoplaced yes)
  (property "Reference" "#PWR037" (at 219.71 40.64 0) (hide yes) (show_name no) (do_not_autoplace no) (effects (font (size 1.27 1.27))))
  (property "Value" "GND" (at 219.71 39.37 0) (show_name no) (do_not_autoplace no) (effects (font (size 1.27 1.27))))
  (property "Footprint" "" (at 219.71 34.29 0) (hide yes) (show_name no) (do_not_autoplace no) (effects (font (size 1.27 1.27))))
  (property "Datasheet" "" (at 219.71 34.29 0) (hide yes) (show_name no) (do_not_autoplace no) (effects (font (size 1.27 1.27))))
  (property "Description" "Power symbol creates a global label with name \"GND\" , ground" (at 219.71 34.29 0) (hide yes) (show_name no) (do_not_autoplace no) (effects (font (size 1.27 1.27))))
  (pin "1"))
 (symbol
  (lib_id "Device:C")
  (at 163.83 27.94 0)
  (unit 1)
  (body_style 1)
  (exclude_from_sim no)
  (in_bom yes)
  (on_board yes)
  (in_pos_files yes)
  (dnp no)
  (fields_autoplaced yes)
  (property "Reference" "C17" (at 167.64 26.6699 0) (show_name no) (do_not_autoplace no) (effects (font (size 1.27 1.27)) (justify left)))
  (property "Value" "100nF" (at 167.64 29.2099 0) (show_name no) (do_not_autoplace no) (effects (font (size 1.27 1.27)) (justify left)))
  (property "Footprint" "Capacitor_SMD:C_0402_1005Metric" (at 164.7952 31.75 0) (hide yes) (show_name no) (do_not_autoplace no) (effects (font (size 1.27 1.27))))
  (property "Datasheet" "" (at 163.83 27.94 0) (hide yes) (show_name no) (do_not_autoplace no) (effects (font (size 1.27 1.27))))
  (property "Description" "Unpolarized capacitor" (at 163.83 27.94 0) (hide yes) (show_name no) (do_not_autoplace no) (effects (font (size 1.27 1.27))))
  (pin "1")
  (pin "2"))
 (symbol
  (lib_id "power:GND")
  (at 238.76 62.23 0)
  (unit 1)
  (body_style 1)
  (exclude_from_sim no)
  (in_bom yes)
  (on_board yes)
  (in_pos_files yes)
  (dnp no)
  (fields_autoplaced yes)
  (property "Reference" "#PWR013" (at 238.76 68.58 0) (hide yes) (show_name no) (do_not_autoplace no) (effects (font (size 1.27 1.27))))
  (property "Value" "GND" (at 238.76 67.31 0) (show_name no) (do_not_autoplace no) (effects (font (size 1.27 1.27))))
  (property "Footprint" "" (at 238.76 62.23 0) (hide yes) (show_name no) (do_not_autoplace no) (effects (font (size 1.27 1.27))))
  (property "Datasheet" "" (at 238.76 62.23 0) (hide yes) (show_name no) (do_not_autoplace no) (effects (font (size 1.27 1.27))))
  (property "Description" "Power symbol creates a global label with name \"GND\" , ground" (at 238.76 62.23 0) (hide yes) (show_name no) (do_not_autoplace no) (effects (font (size 1.27 1.27))))
  (pin "1"))
 (symbol
  (lib_id "power:+3V3")
  (at 219.71 21.59 0)
  (unit 1)
  (body_style 1)
  (exclude_from_sim no)
  (in_bom yes)
  (on_board yes)
  (in_pos_files yes)
  (dnp no)
  (fields_autoplaced yes)
  (property "Reference" "#PWR036" (at 219.71 25.4 0) (hide yes) (show_name no) (do_not_autoplace no) (effects (font (size 1.27 1.27))))
  (property "Value" "5V" (at 219.71 16.51 0) (show_name no) (do_not_autoplace no) (effects (font (size 1.27 1.27))))
  (property "Footprint" "" (at 219.71 21.59 0) (hide yes) (show_name no) (do_not_autoplace no) (effects (font (size 1.27 1.27))))
  (property "Datasheet" "" (at 219.71 21.59 0) (hide yes) (show_name no) (do_not_autoplace no) (effects (font (size 1.27 1.27))))
  (property "Description" "Power symbol creates a global label with name \"+3V3\"" (at 219.71 21.59 0) (hide yes) (show_name no) (do_not_autoplace no) (effects (font (size 1.27 1.27))))
  (pin "1"))
 (symbol
  (lib_id "Device:C")
  (at 68.58 27.94 0)
  (unit 1)
  (body_style 1)
  (exclude_from_sim no)
  (in_bom yes)
  (on_board yes)
  (in_pos_files yes)
  (dnp no)
  (fields_autoplaced yes)
  (property "Reference" "C16" (at 72.39 26.6699 0) (show_name no) (do_not_autoplace no) (effects (font (size 1.27 1.27)) (justify left)))
  (property "Value" "100nF" (at 72.39 29.2099 0) (show_name no) (do_not_autoplace no) (effects (font (size 1.27 1.27)) (justify left)))
  (property "Footprint" "Capacitor_SMD:C_0402_1005Metric" (at 69.5452 31.75 0) (hide yes) (show_name no) (do_not_autoplace no) (effects (font (size 1.27 1.27))))
  (property "Datasheet" "" (at 68.58 27.94 0) (hide yes) (show_name no) (do_not_autoplace no) (effects (font (size 1.27 1.27))))
  (property "Description" "Unpolarized capacitor" (at 68.58 27.94 0) (hide yes) (show_name no) (do_not_autoplace no) (effects (font (size 1.27 1.27))))
  (pin "1")
  (pin "2"))
 (symbol
  (lib_id "Analog_Switch:TMUX1574DYY")
  (at 182.88 60.96 0)
  (mirror y)
  (unit 1)
  (body_style 1)
  (exclude_from_sim no)
  (in_bom yes)
  (on_board yes)
  (in_pos_files yes)
  (dnp no)
  (property "Reference" "U5" (at 188.468 36.83 0) (show_name no) (do_not_autoplace no) (effects (font (size 1.27 1.27)) (justify left)))
  (property "Value" "TMUX1574DYY" (at 180.7367 38.1 0) (show_name no) (do_not_autoplace no) (effects (font (size 1.27 1.27)) (justify left)))
  (property "Footprint" "Package_SO:Texas_DYY0016A_TSOT-23-16_2x4.2mm_P0.5mm" (at 152.4 82.55 0) (hide yes) (show_name no) (do_not_autoplace no) (effects (font (size 1.27 1.27))))
  (property "Datasheet" "https://www.ti.com/lit/ds/symlink/tmux1574.pdf" (at 182.88 27.94 0) (hide yes) (show_name no) (do_not_autoplace no) (effects (font (size 1.27 1.27))))
  (property "Description" "Low Capacitance, 4-Channel, 2 to 1 Switch, Powered-off Protection with 1.8V logic, TSOT-23-16" (at 182.88 25.4 0) (hide yes) (show_name no) (do_not_autoplace no) (effects (font (size 1.27 1.27))))
  (pin "11")
  (pin "9")
  (pin "7")
  (pin "16")
  (pin "14")
  (pin "2")
  (pin "6")
  (pin "4")
  (pin "10")
  (pin "1")
  (pin "3")
  (pin "8")
  (pin "5")
  (pin "12")
  (pin "13")
  (pin "15"))
 (symbol
  (lib_id "power:GND")
  (at 87.63 93.98 0)
  (unit 1)
  (body_style 1)
  (exclude_from_sim no)
  (in_bom yes)
  (on_board yes)
  (in_pos_files yes)
  (dnp no)
  (fields_autoplaced yes)
  (property "Reference" "#PWR03" (at 87.63 100.33 0) (hide yes) (show_name no) (do_not_autoplace no) (effects (font (size 1.27 1.27))))
  (property "Value" "GND" (at 87.63 99.06 0) (show_name no) (do_not_autoplace no) (effects (font (size 1.27 1.27))))
  (property "Footprint" "" (at 87.63 93.98 0) (hide yes) (show_name no) (do_not_autoplace no) (effects (font (size 1.27 1.27))))
  (property "Datasheet" "" (at 87.63 93.98 0) (hide yes) (show_name no) (do_not_autoplace no) (effects (font (size 1.27 1.27))))
  (property "Description" "Power symbol creates a global label with name \"GND\" , ground" (at 87.63 93.98 0) (hide yes) (show_name no) (do_not_autoplace no) (effects (font (size 1.27 1.27))))
  (pin "1"))
 (symbol
  (lib_id "power:+3V3")
  (at 163.83 20.32 0)
  (unit 1)
  (body_style 1)
  (exclude_from_sim no)
  (in_bom yes)
  (on_board yes)
  (in_pos_files yes)
  (dnp no)
  (fields_autoplaced yes)
  (property "Reference" "#PWR034" (at 163.83 24.13 0) (hide yes) (show_name no) (do_not_autoplace no) (effects (font (size 1.27 1.27))))
  (property "Value" "3V3" (at 163.83 15.24 0) (show_name no) (do_not_autoplace no) (effects (font (size 1.27 1.27))))
  (property "Footprint" "" (at 163.83 20.32 0) (hide yes) (show_name no) (do_not_autoplace no) (effects (font (size 1.27 1.27))))
  (property "Datasheet" "" (at 163.83 20.32 0) (hide yes) (show_name no) (do_not_autoplace no) (effects (font (size 1.27 1.27))))
  (property "Description" "Power symbol creates a global label with name \"+3V3\"" (at 163.83 20.32 0) (hide yes) (show_name no) (do_not_autoplace no) (effects (font (size 1.27 1.27))))
  (pin "1")))
